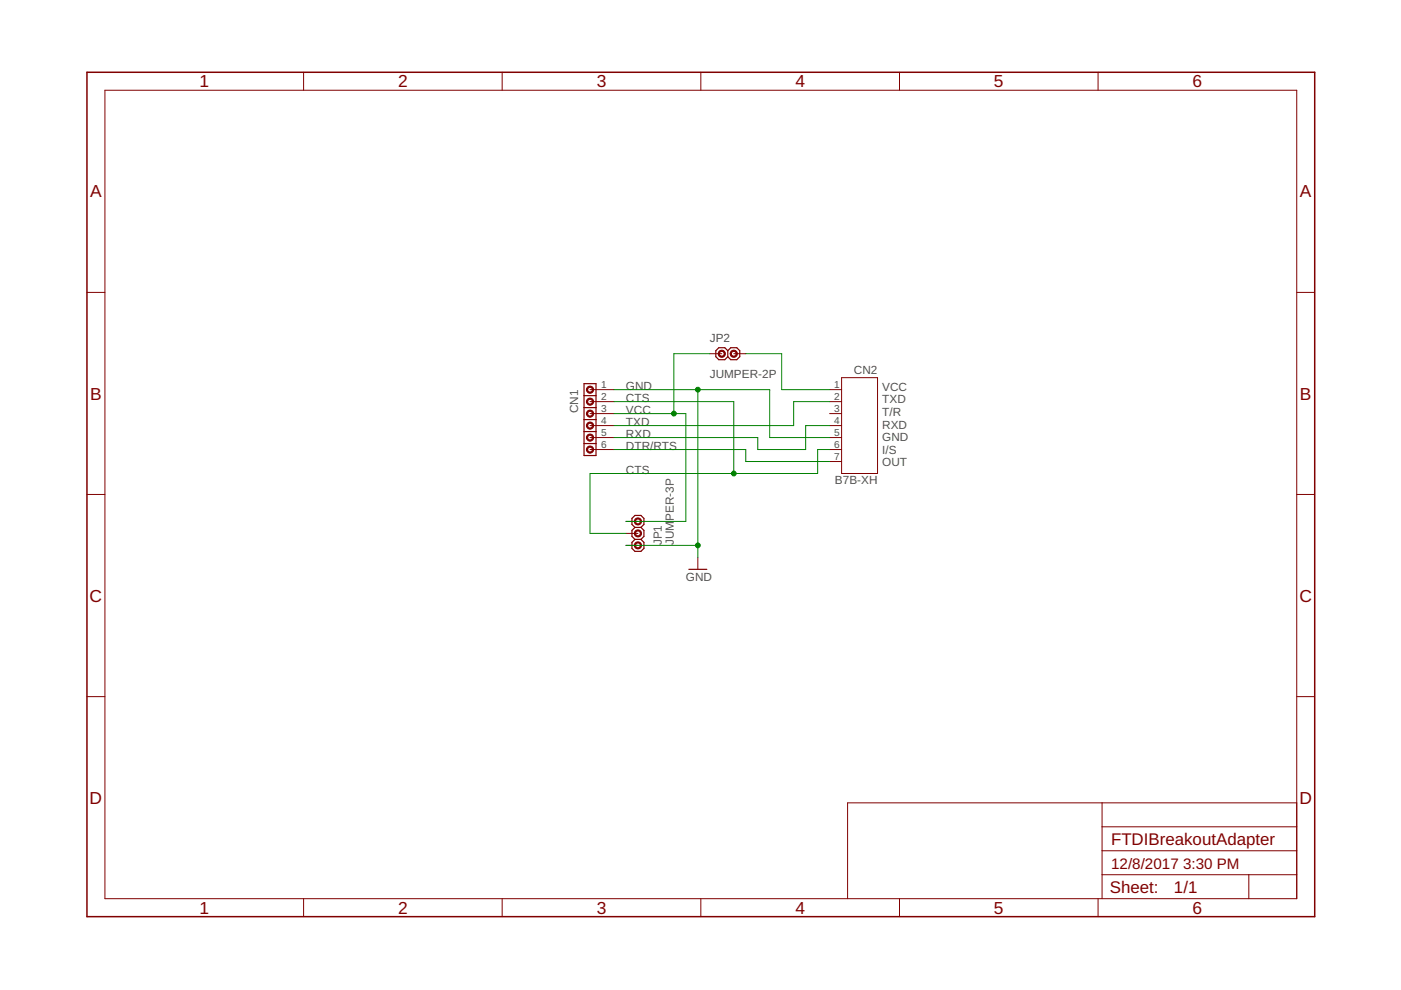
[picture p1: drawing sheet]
<svg xmlns="http://www.w3.org/2000/svg" width="297mm" height="210mm" viewBox="0 0 297 210" stroke-linecap="round" stroke-linejoin="round" font-family="sans-serif">
<g fill="#800000" stroke="#800000" stroke-width=".21">
<path d="M124.5 82.1a.76 .76 0 0 1 1.2 .1 .76 .76 0 0 1-.4 1.2 .76 .76 0 0 1-1-.8h.3a.51 .51 0 0 1 .7-.5 .51 .51 0 0 1 .2 .9 .51 .51 0 0 1-.9-.2v-.2h-.3z" fill-rule="evenodd"/>
<path d="M124.5 84.7a.76 .76 0 0 1 1.2 .1 .76 .76 0 0 1-.4 1.1 .76 .76 0 0 1-1-.7h.3a.51 .51 0 0 1 .7-.5 .51 .51 0 0 1 .2 .8 .51 .51 0 0 1-.9-.2v-.1h-.3z" fill-rule="evenodd"/>
<path d="M124.5 87.2a.76 .76 0 0 1 1.2 .1 .76 .76 0 0 1-.4 1.1 .76 .76 0 0 1-1-.7h.3a.51 .51 0 0 1 .7-.5 .51 .51 0 0 1 .2 .8 .51 .51 0 0 1-.9-.1v-.2h-.3z" fill-rule="evenodd"/>
<path d="M124.5 89.7a.76 .76 0 0 1 1.2 .1 .76 .76 0 0 1-.4 1.2 .76 .76 0 0 1-1-.8h.3a.51 .51 0 0 1 .7-.5 .51 .51 0 0 1 .2 .8 .51 .51 0 0 1-.9-.1v-.2h-.3z" fill-rule="evenodd"/>
<path d="M124.5 92.3a.76 .76 0 0 1 1.2 .1 .76 .76 0 0 1-.4 1.1 .76 .76 0 0 1-1-.7h.3a.51 .51 0 0 1 .7-.5 .51 .51 0 0 1 .2 .8 .51 .51 0 0 1-.9-.2v-.1h-.3z" fill-rule="evenodd"/>
<path d="M124.5 94.8a.76 .76 0 0 1 1.2 .1 .76 .76 0 0 1-.4 1.2 .76 .76 0 0 1-1-.8h.3a.51 .51 0 0 1 .7-.5 .51 .51 0 0 1 .2 .8 .51 .51 0 0 1-.9-.1v-.2h-.3z" fill-rule="evenodd"/>
<path d="M134.7 110.1a.76 .76 0 0 1 1.2 0 .76 .76 0 0 1-.4 1.2 .76 .76 0 0 1-1-.7h.2a.52 .52 0 0 1 .8-.5 .52 .52 0 0 1 .1 .9 .52 .52 0 0 1-.8-.3l-.1-.1h-.2z" fill-rule="evenodd"/>
<path d="M134.7 112.6a.76 .76 0 0 1 1.2 .1 .76 .76 0 0 1-.4 1.1 .76 .76 0 0 1-1-.7h.2a.52 .52 0 0 1 .8-.4 .52 .52 0 0 1 .1 .8 .52 .52 0 0 1-.8-.2l-.1-.2h-.2z" fill-rule="evenodd"/>
<path d="M134.7 115.1a.76 .76 0 0 1 1.2 .1 .76 .76 0 0 1-.4 1.2 .76 .76 0 0 1-1-.8h.2a.52 .52 0 0 1 .8-.4 .52 .52 0 0 1 .1 .8 .52 .52 0 0 1-.8-.2l-.1-.2h-.2z" fill-rule="evenodd"/>
<path d="M155 74.5a.77 .77 0 0 1 1.2 .1 .77 .77 0 0 1-.4 1.1 .77 .77 0 0 1-1-.7h.3a.51 .51 0 0 1 .7-.4 .51 .51 0 0 1 .1 .8 .51 .51 0 0 1-.8-.2v-.2h-.3z" fill-rule="evenodd"/>
<path d="M152.4 74.5a.77 .77 0 0 1 1.3 .1 .77 .77 0 0 1-.4 1.1 .77 .77 0 0 1-1-.7h.2a.51 .51 0 0 1 .8-.4 .51 .51 0 0 1 .1 .8 .51 .51 0 0 1-.9-.2v-.2h-.2z" fill-rule="evenodd"/>
</g>
<g fill="none" stroke="#800000" stroke-width=".21">
<path d="M22.2 19.1h252.7v171.4h-252.7zM64.4 15.3v3.8M106.5 15.3v3.8M148.6 15.3v3.8M190.7 15.3v3.8M232.8 15.3v3.8M18.4 62h3.8M150.5 75h2.5M155.6 75h2.5M274.9 62h3.8M125.1 82.6h5.1M125.1 85.2h5.1"/>
<path d="M125.1 87.7h5.1M125.1 90.2h5.1M125.1 92.8h5.1M125.1 95.3h5.1M175.9 82.6h2.5M175.9 85.2h2.5M175.9 87.7h2.5M175.9 90.2h2.5M175.9 92.8h2.5M175.9 95.3h2.5M175.9 97.9h2.5M178.4 80.1h7.7v20.3h-7.7z"/>
<path d="M18.4 104.8h3.8M132.7 110.6h2.6M132.7 113.1h2.6M132.7 115.6h2.6M148 118.2v2.5M274.9 104.8h3.8M18.4 147.7h3.8M274.9 147.7h3.8M233.7 170.2v20.3M233.7 175.3h41.2M274.9 170.2h-95.2v20.3M64.4 190.5v3.9"/>
<path d="M106.5 190.5v3.9M148.6 190.5v3.9M190.7 190.5v3.9M232.8 190.5v3.9M233.7 185.5h41.2M233.7 180.4h41.2M264.8 185.5v5"/>
</g>
<g fill="none" stroke="#800000" stroke-width=".25">
<path d="M154.3 74.4l-.6-.7h-1.3l-.6 .7v1.2l.6 .7h1.3l.6-.7M154.3 74.4l.6-.7h1.3l.6 .7v1.2l-.6 .7h-1.3l-.6-.7M154.3 74.4v1.2M123.8 81.3h2.6v15.3h-2.6zM123.8 83.9h2.6M123.8 86.4h2.6M123.8 89h2.6M123.8 91.5h2.6M123.8 94h2.6M134.6 111.8l-.6-.6v-1.3l.6-.6h1.3l.6 .6v1.3l-.6 .6M134.6 111.8l-.6 .7v1.2l.6 .7M134.6 114.4l-.6 .6v1.3l.6 .6h1.3l.6-.6v-1.3l-.6-.6"/>
<path d="M134.6 111.8h1.3M134.6 114.4h1.3M135.9 111.8l.6 .7v1.2l-.6 .7M146 120.7h3.9"/>
</g>
<path d="M18.4 15.3h260.3v179.1h-260.3z" fill="none" stroke="#800000" stroke-width=".32"/>
<path d="M150.5 75h-7.6v12.7M158.1 75h7.6v7.6h10.2M130.2 95.3h27.9v2.6h17.8M130.2 85.2h25.4v15.2M130.2 87.7h15.2v22.9h-12.7M130.2 82.6h33v10.2h12.7M148 82.6v35.6M175.9 95.3h-2.5v5.1h-48.3v12.7h7.6M175.9 90.2h-5.1v5.1h-10.1v-2.5h-30.5M175.9 85.2h-7.6v5h-38.1M132.7 115.6h15.3" fill="none" stroke="#008000" stroke-width=".21"/>
<g fill="#008000" stroke="#008000" stroke-width=".21">
<circle cx="155.6" cy="100.4" r=".51"/>
<circle cx="142.9" cy="87.7" r=".51"/>
<circle cx="148" cy="82.6" r=".51"/>
<circle cx="148" cy="115.6" r=".51"/>
</g>
<g font-size="3.7" fill="#800000">
<text x="42.3" y="18.5">1</text>
<text x="84.4" y="18.5">2</text>
<text x="126.5" y="18.5">3</text>
<text x="168.6" y="18.5">4</text>
<text x="210.7" y="18.5">5</text>
<text x="252.9" y="18.5">6</text>
<text x="19.1" y="41.9">A</text>
<text x="275.6" y="41.9">A</text>
<text x="19.1" y="84.7">B</text>
<text x="275.6" y="84.7">B</text>
<text x="19" y="127.6">C</text>
<text x="275.5" y="127.6">C</text>
<text x="19" y="170.4">D</text>
<text x="275.5" y="170.4">D</text>
<text x="42.3" y="193.7">1</text>
<text x="84.4" y="193.7">2</text>
<text x="126.5" y="193.7">3</text>
<text x="168.6" y="193.7">4</text>
<text x="210.7" y="193.7">5</text>
<text x="252.9" y="193.7">6</text>
</g>
<g font-size="3.6" fill="#800000">
<text x="235.6" y="179.1">FTDIBreakoutAdapter</text>
<text x="235.3" y="189.4">Sheet:</text>
<text x="248.9" y="189.3">1/1</text>
</g>
<g font-size="3.2" fill="#800000">
<text x="235.6" y="184.2">12/8/2017</text>
<text x="250.8" y="184.2">3:30 PM</text>
</g>
<g font-size="2.5" fill="#505050">
<text x="150.5" y="72.5">JP2</text>
<text x="132.7" y="82.6">GND</text>
<text x="150.5" y="80.1">JUMPER-2P</text>
<text x="181.1" y="79.3">CN2</text>
<text x="187.1" y="82.9">VCC</text>
<text x="122.6" y="87.6" transform="rotate(-90 122.6 87.6)">CN1</text>
<text x="132.7" y="85.2">CTS</text>
<text x="132.7" y="87.7">VCC</text>
<text x="187.1" y="85.5">TXD</text>
<text x="187.1" y="88.2">T/R</text>
<text x="132.7" y="90.2">TXD</text>
<text x="132.7" y="92.8">RXD</text>
<text x="132.7" y="95.3">DTR/RTS</text>
<text x="187.1" y="90.9">RXD</text>
<text x="187.1" y="93.5">GND</text>
<text x="132.7" y="100.4">CTS</text>
<text x="187.1" y="96.2">I/S</text>
<text x="187.1" y="98.9">OUT</text>
<text x="177" y="102.7">B7B-XH</text>
<text x="142.9" y="110.5" transform="rotate(-90 142.9 110.5)">PER-3P</text>
<text x="140.3" y="115.6" transform="rotate(-90 140.3 115.6)">JP1</text>
<text x="142.9" y="115.6" transform="rotate(-90 142.9 115.6)">JUM</text>
<text x="145.4" y="123.3">GND</text>
</g>
<g font-size="2.1" fill="#505050">
<text x="127.4" y="82.3">1</text>
<text x="176.9" y="82.3">1</text>
<text x="127.4" y="84.8">2</text>
<text x="127.4" y="87.3">3</text>
<text x="127.4" y="89.9">4</text>
<text x="176.9" y="87.3">3</text>
<text x="176.9" y="84.8">2</text>
<text x="176.9" y="89.9">4</text>
<text x="127.4" y="92.4">5</text>
<text x="127.4" y="95">6</text>
<text x="176.9" y="92.4">5</text>
<text x="176.9" y="95">6</text>
<text x="176.9" y="97.5">7</text>
</g>
</svg>
